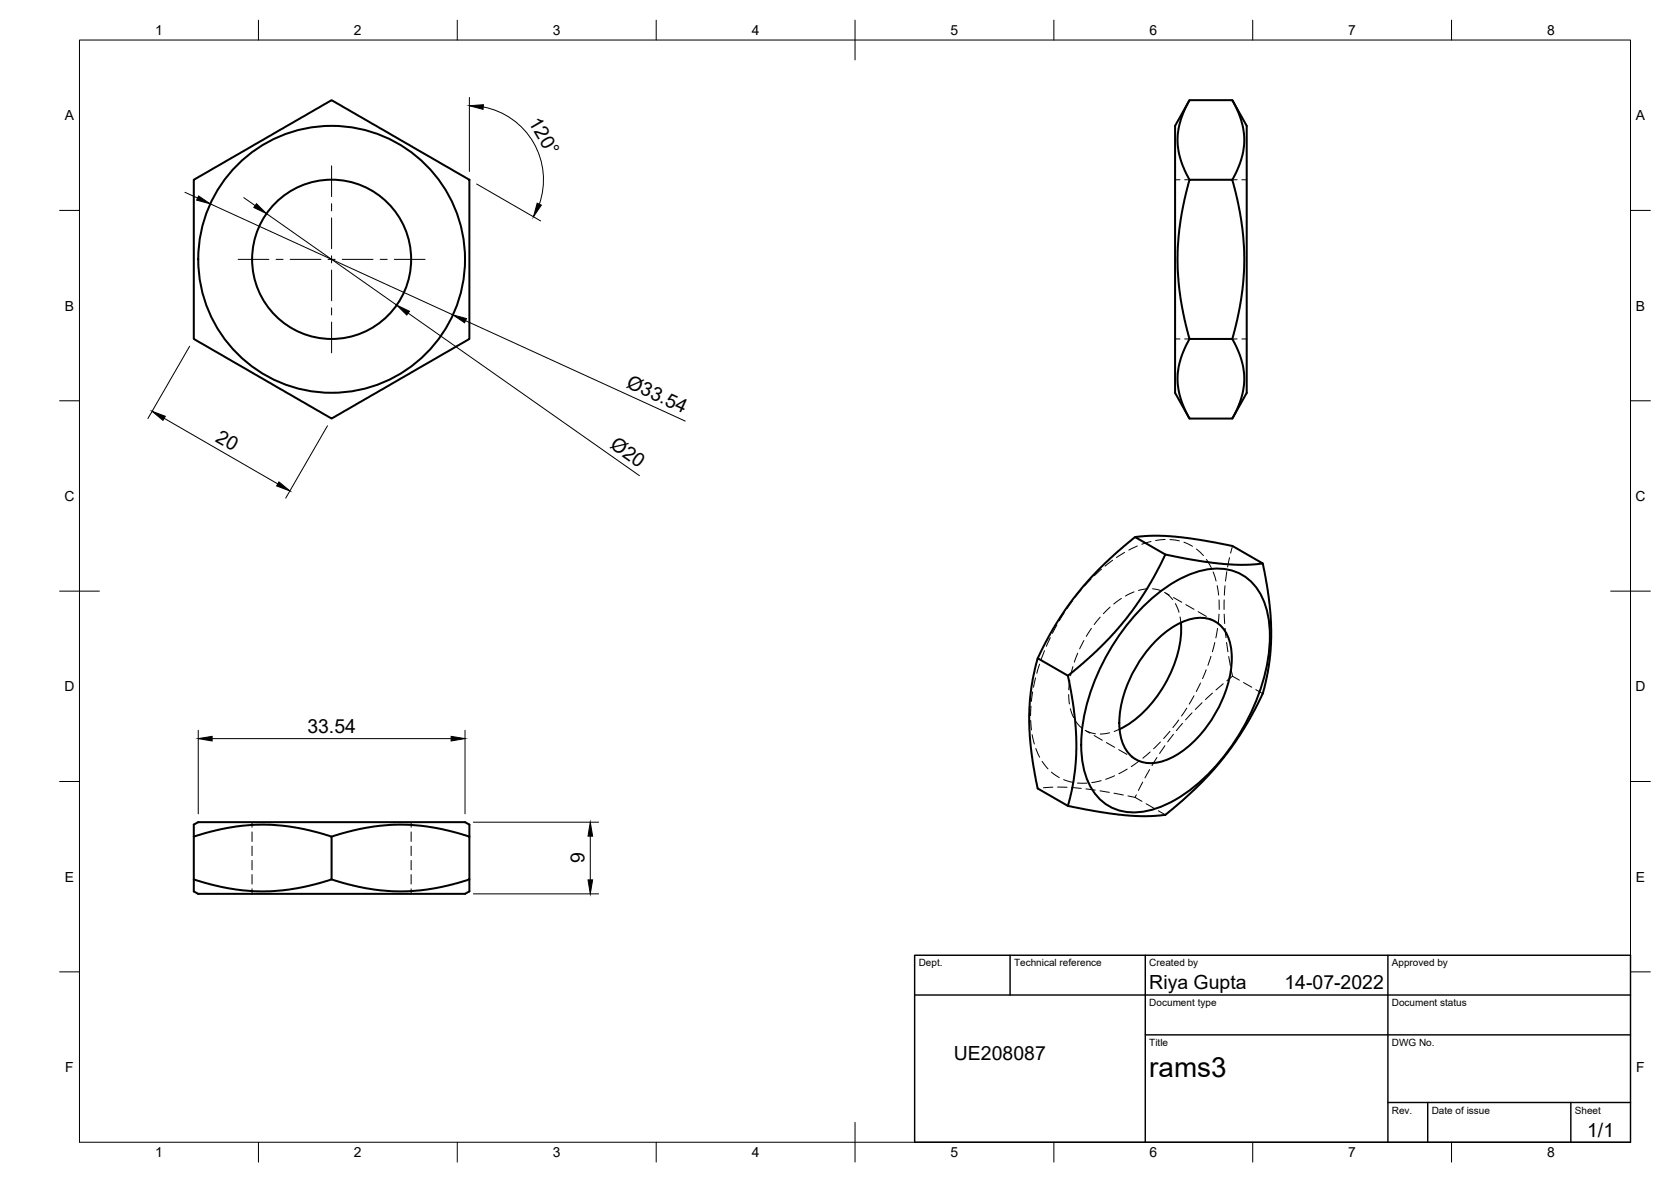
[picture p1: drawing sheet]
<svg xmlns="http://www.w3.org/2000/svg" width="420mm" height="297mm" viewBox="0 0 420 297" stroke-linecap="round" stroke-linejoin="round" font-family="sans-serif">
<!-- layer: Visible -->
<g fill="none" stroke="#000" stroke-width=".51">
<path d="M299.1 25.2l-3.6 6.4v67.1l3.6 6.5M309.9 25.2l3.6 6.4v67.1l-3.6 6.5M48.7 45.2l34.1-19.7a.7 .7 0 0 1 1.2 0l33.4 19.3a.72 .72 0 0 1 .6 1.1v38.6a.72 .72 0 0 1-.6 1l-33.4 19.3a.7 .7 0 0 1-1.2 0l-33.5-19.3a.72 .72 0 0 1-.6-1zM299.1 45.2l-1.9-4-.9-3.4a19 19 0 0 1 2.8-12.6h10.8l1.8 4 .9 3.3a19 19 0 0 1-2.7 12.7M299.1 85.2h10.8l1.8 4 .9 3.3a19 19 0 0 1-2.7 12.7h-10.8l-1.9-4.1-.9-3.3a19 19 0 0 1 2.8-12.6zM299.1 85.2l-1.9-8.1-.9-6.7a70.1 70.1 0 0 1 2.8-25.2h10.8l1.8 8 .9 6.7a70.1 70.1 0 0 1-2.7 25.3M285.4 135l4.5-.4 5.6 .3 6.3 .8 6.7 1.2 1.4 .3 7.6 4.4-5.1 .4-4.7-.3-6.2-.7-8.5-1.7M287.1 152.8a33 33 0 0 1 16-9.6 12.4 12.4 0 0 1 15 8.7 34.1 34.1 0 0 1-1 20.8 53.8 53.8 0 0 1-19.7 27.1 21.2 21.2 0 0 1-14.3 4.2 12.3 12.3 0 0 1-10-8.9 34.1 34.1 0 0 1 1-20.8 56.7 56.7 0 0 1 13-21.5zM296.9 156.5a30.3 30.3 0 0 1-8.8 21.9l-3.7 3.2-2.9 1.6M317.5 141.6l1.5 8.5 .6 8.1-.2 6.6-1.2 7a31.6 31.6 0 0 1-4.3 9.4l-3.4 5.5-4.6 5.8-5.2 5.6-6.3 5.5a3.8 3.8 0 0 1-3.2 1.4l-4.3 .1-5.5-.4-5.7-.8-7.2-1.4-7.6-4.4-1.5-8.4-.6-8.2v-3.8l.4-3.6 .5-3.3 1.2-5.4 7.6 4.4 .2 1 1 5.2 .6 5 .3 7.3-.1 3.3-.6 4.6-1.4 6.3M260.9 165.4l2.1-4.1 2.4-4.3 2.6-3.9 2.7-3.7 2.5-3 3.7-3.9 4.2-3.9 3.7-3.2 .6-.4 7.6 4.3-2.1 4.2-2.7 4.8-4.9 7.1-3 3.5-3.7 3.8-4.2 3.9-3.9 3.2M290.4 161.3a18.3 18.3 0 0 1 10.7-6 7.6 7.6 0 0 1 8.3 7 26.3 26.3 0 0 1-4.3 17.8 25.6 25.6 0 0 1-12.4 11.1 7.8 7.8 0 0 1-11-6.4 26.3 26.3 0 0 1 4.3-17.9 32.6 32.6 0 0 1 4.4-5.6z"/>
<path d="M48.7 210.2l7-1.8 5.8-.9a53 53 0 0 1 21.9 2.7v10.8l-7 1.9-5.8 .9a53.1 53.1 0 0 1-21.9-2.8M83.4 210.2l7-1.8 5.8-.9a53.1 53.1 0 0 1 21.8 2.7v10.8l-7 1.9-5.8 .9a53 53 0 0 1-21.8-2.8M118 210.2v-3l-1.1-.6h-67.1l-1.1 .6v16.8l1.1 .6h67.1l1.1-.6v-3"/>
<circle cx="83.4" cy="65.2" r="33.5"/>
<circle cx="83.4" cy="65.2" r="20"/>
</g>
<!-- layer: Hidden -->
<g fill="none" stroke="#000" stroke-width=".25">
<path d="M295.5 45.2h1.2M297.9 45.2h1.2M309.9 45.2h1.2M312.3 45.2h1.2M295.5 85.2h1.2M297.9 85.2h1.2M309.9 85.2h1.2M312.3 85.2h1.2M282.8 138.8l-2.1 1.3M286 137.2l-2.2 1M289.4 136.1l-2.3 .7M293 135.6l-2.4 .2"/>
<path d="M294.2 135.6l2.3 .3M297.7 136.3l2.1 1M300.8 138l1.8 1.6M309.9 137.2l-.5 1.8M265.7 157l-1.1 2.2M267.6 154l-1.3 2M269.7 151l-1.4 2M271.9 148.2l-1.5 1.8M274.3 145.5l-1.6 1.8M274.4 157.9l-1.3 2M276.6 155.1l-1.5 1.9M276.9 143.1l-1.7 1.6"/>
<path d="M279.1 152.6l-1.7 1.6M279.8 140.8l-1.9 1.5M282 150.4l-2 1.4M285.1 148.7l-2.1 1.1M288.6 148l-2.3 .4M289.8 148l2.3 .5M292.8 148.9l1.2 .7M293.1 149.1l1.8 1.6M295.1 150.2l2 1.1M295.5 151.7l.9 2.2M296.7 155l.2 1.5M298.2 151.9l2 1.2"/>
<path d="M301.3 153.7l2 1.2M303.3 140.6l1.2 2M304.4 155.5l1.2 .7M305 143.7l.8 2.3M306 147.2l.4 2.3M306.1 157.9l-.4 2.4M306.5 150.8l.1 2.3M306.5 154.4l-.2 2.3M307.8 150.8v2.3M307.8 154.3l.1 2.4M308 147.2l-.2 2.4M308 157.9l.3 2.4"/>
<path d="M308.5 143.6l-.4 2.4M309.2 140.2l-.5 2.3M259.2 177.5l-.1 2.4M259.7 173.9l-.4 2.4M260.4 170.4l-.5 2.3M261.4 166.9l-.7 2.3M262.6 163.5l-.8 2.3M264.1 160.2l-1 2.2M268.7 174.5l.2 2.4M269 171l-.3 2.4M269.1 178.1l.9 2.2M269.8 167.5l-.6 2.3"/>
<path d="M271 164.2l-.9 2.2M272.5 161l-1 2.1M298.4 178l-1.3 1.9M299.7 179.1l-1.6 1.8M300.2 174.8l-1.2 2.1M301.9 171.6l-1.1 2.2M302.2 176.6l-1.7 1.7M303.3 168.3l-.9 2.2M304.5 164.9l-.8 2.3M304.9 174.2l-1.8 1.6M305.5 161.5l-.7 2.3M307.6 171.8l-1.8 1.6"/>
<path d="M308.4 161.4l.4 2.4M308.9 165l.5 2.3M309.6 168.5l.3 1.4M309.9 169.9l-1.4 1.2M309.9 169.9l1.7 1M312.7 171.5l2 1.2M315.8 173.3l1.7 1M259.1 181l.3 2.4M259.5 184.6l.6 2.4M260.5 188.1l.9 2.2M261.2 198.1h-.3M262 191.3l1.5 1.9"/>
<path d="M264.4 194l1.9 1.4M264.7 197.8l-2.3 .2M265.9 197.8l2.4 .1M267.4 195.9l2.3 .7M269.5 197.9l2.4 .2M270.6 181.4l1.6 1.7M270.9 196.8h2.4M272.9 183.5l1.2 .7M273 198.3l2.4 .3M273.2 183.7l2.2 .7M275.1 184.8l2.1 1.2M276.6 198.7l2.3 .4"/>
<path d="M276.9 196.2l-2.4 .5M278.2 186.6l2.1 1.2M279 184.2l-2.4 .3M280.1 199.3l2.3 .5M280.2 195l-2.2 .8M281.3 188.4l2.1 1.2M281.5 183.3l-1.4 .5M283.4 193.3l-2.1 1.1M284.4 190.2l1.2 .7M285.7 199.7l-.3 .7M286.4 191.3l-2 1.3M287.3 196.5l-1.1 2.2"/>
<path d="M289.1 193.4l-1.2 2.1M289.2 189l-1.8 1.5M290.9 190.4l-1.2 2M291.8 186.5l-1.7 1.7M292.9 187.4l-1.3 2M294.2 183.8l-1.6 1.8M295 184.5l-1.4 1.9M296.4 180.9l-1.5 1.9M297.3 181.8l-1.5 1.8M63.4 206.6v1.3M63.4 209.1v2.4M63.4 212.6v2.4"/>
<path d="M63.4 216.2v2.4M63.4 219.8v2.4M103.4 206.6v1.3M103.4 209.1v2.4M103.4 212.6v2.4M103.4 216.2v2.4M103.4 219.8v2.4M283.6 200l1.8 .4M285.4 200.4l1.7 1M288.2 202l2 1.2M291.3 203.8l1.7 1M63.4 223.4v1.2"/>
<path d="M103.4 223.4v1.2"/>
</g>
<!-- layer: Border -->
<g fill="none" stroke="#000" stroke-width=".25">
<path d="M20 10.1h390v276.9h-390zM65 5.1v5M115 5.1v5M165 5.1v5M215 5.1v10M265 5.1v5M315 5.1v5M365 5.1v5M15 52.9h5M410 52.9h5M15 100.7h5M410 100.7h5"/>
<path d="M15 148.6h10M405 148.6h10M15 196.4h5M410 196.4h5M15 244.2h5M410 244.2h5M65 287v5M115 287v5M165 287v5M215 282.1v9.9M265 287v5M315 287v5"/>
<path d="M365 287v5"/>
</g>
<!-- layer: TitleBlock -->
<path d="M230 240.1h180v46.9h-180zM230 250h180M254 240.1v9.9M288 240.1v46.9M349 240.1v46.9M288 260.1h122M349 277.1h61M359 277.1v9.9M395 277.1v9.9" fill="none" stroke="#000" stroke-width=".36"/>
<!-- layer: Center Lines -->
<g fill="none" stroke="#000" stroke-width=".25">
<path d="M83.4 41.7v7.7M83.4 51.2v1.8M83.4 54.8v7.7M59.9 65.2h7.7M69.4 65.2h1.8M73 65.2h7.7M82.5 65.2h1.8M83.4 64.3v1.8M83.4 67.9v7.7M83.4 77.4v1.8M86.1 65.2h7.7M95.6 65.2h1.8"/>
<path d="M99.1 65.2h7.8M83.4 80.9v7.8"/>
</g>
<!-- layer: Dimensions -->
<g fill="none" stroke="#000" stroke-width=".25">
<path d="M118 24.5v18.6M121.5 26.9a18.6 18.6 0 0 1 14.1 24.4M46.5 48.3l3.2 1.5M52.9 51.2l61 27.9M61.3 49.7l2.9 2M67 53.7l32.7 23M119.8 46.2l16.2 9.3M102.6 78.7l58.2 40.8M47.7 87l-10.5 18.2M117.1 80.6l55.2 25.2M41.3 105.1l28.5 16.5M82.3 107l-10.5 18.2"/>
<path d="M49.8 183.5v21M53.3 185.6h60.1M116.9 183.5v21M119 206.6h31.5M148.4 210.1v11M119 224.6h31.5"/>
</g>
<path d="M118 26.6l3.6-.3-.1 1.2zM49.9 49.2l3 2-3.5-.9zM64.5 51.2l2.5 2.5-3.2-1.6zM135.1 51.1l1 .4-2 3zM99.7 76.7l3.3 1.5-.7 1zM113.9 79.1l3.4 1-.5 1zM38.2 103.4l3.4 1.2-.6 1zM70.1 121.1l2.8 2.3-3.3-1.3zM49.8 185.6l3.5-.6v1.2zM113.4 185l3.5 .6-3.5 .6zM148.4 206.6l.6 3.5h-1.2zM147.8 221.1h1.2l-.6 3.5z" fill="#000" stroke="#000" stroke-width=".25"/>
<text font-size="7" x="289" y="270.6">rams3</text>
<g font-size="4.9">
<text x="132.8" y="30.7" transform="rotate(60 132.8 30.7)">120°</text>
<text x="157.3" y="97.3" transform="rotate(25 157.3 97.3)">Ø33.54</text>
<text x="54" y="110.8" transform="rotate(30 54 110.8)">20</text>
<text x="153.1" y="112.3" transform="rotate(35 153.1 112.3)">Ø20</text>
<text x="77.3" y="184.2">33.54</text>
<text x="147" y="217" transform="rotate(-90 147 217)">9</text>
<text x="289" y="248.5">Riya Gupta</text>
<text x="323" y="248.5">14-07-2022</text>
<text x="239.9" y="266.5">UE208087</text>
<text x="399.1" y="285.7">1/1</text>
</g>
<g font-size="3.5">
<text x="39" y="8.8">1</text>
<text x="89" y="8.8">2</text>
<text x="139" y="8.8">3</text>
<text x="189" y="8.8">4</text>
<text x="239" y="8.8">5</text>
<text x="289" y="8.8">6</text>
<text x="339" y="8.8">7</text>
<text x="389" y="8.8">8</text>
<text x="16.3" y="30.2">A</text>
<text x="411.3" y="30.2">A</text>
<text x="16.3" y="78">B</text>
<text x="411.3" y="78">B</text>
<text x="16.2" y="125.9">C</text>
<text x="411.2" y="125.9">C</text>
<text x="16.2" y="173.7">D</text>
<text x="411.2" y="173.7">D</text>
<text x="16.3" y="221.6">E</text>
<text x="411.3" y="221.6">E</text>
<text x="16.4" y="269.4">F</text>
<text x="411.4" y="269.4">F</text>
<text x="39" y="290.8">1</text>
<text x="89" y="290.8">2</text>
<text x="139" y="290.8">3</text>
<text x="189" y="290.8">4</text>
<text x="239" y="290.8">5</text>
<text x="289" y="290.8">6</text>
<text x="339" y="290.8">7</text>
<text x="389" y="290.8">8</text>
</g>
<g font-size="2.5">
<text x="231" y="242.9">Dept.</text>
<text x="255" y="242.9">Technical reference</text>
<text x="289" y="242.9">Created by</text>
<text x="350" y="242.9">Approved by</text>
<text x="289" y="252.8">Document type</text>
<text x="350" y="252.8">Document status</text>
<text x="289" y="262.9">Title</text>
<text x="350" y="262.9">DWG No.</text>
<text x="350" y="279.9">Rev.</text>
<text x="360" y="279.9">Date of issue</text>
<text x="396" y="279.9">Sheet</text>
</g>
</svg>
